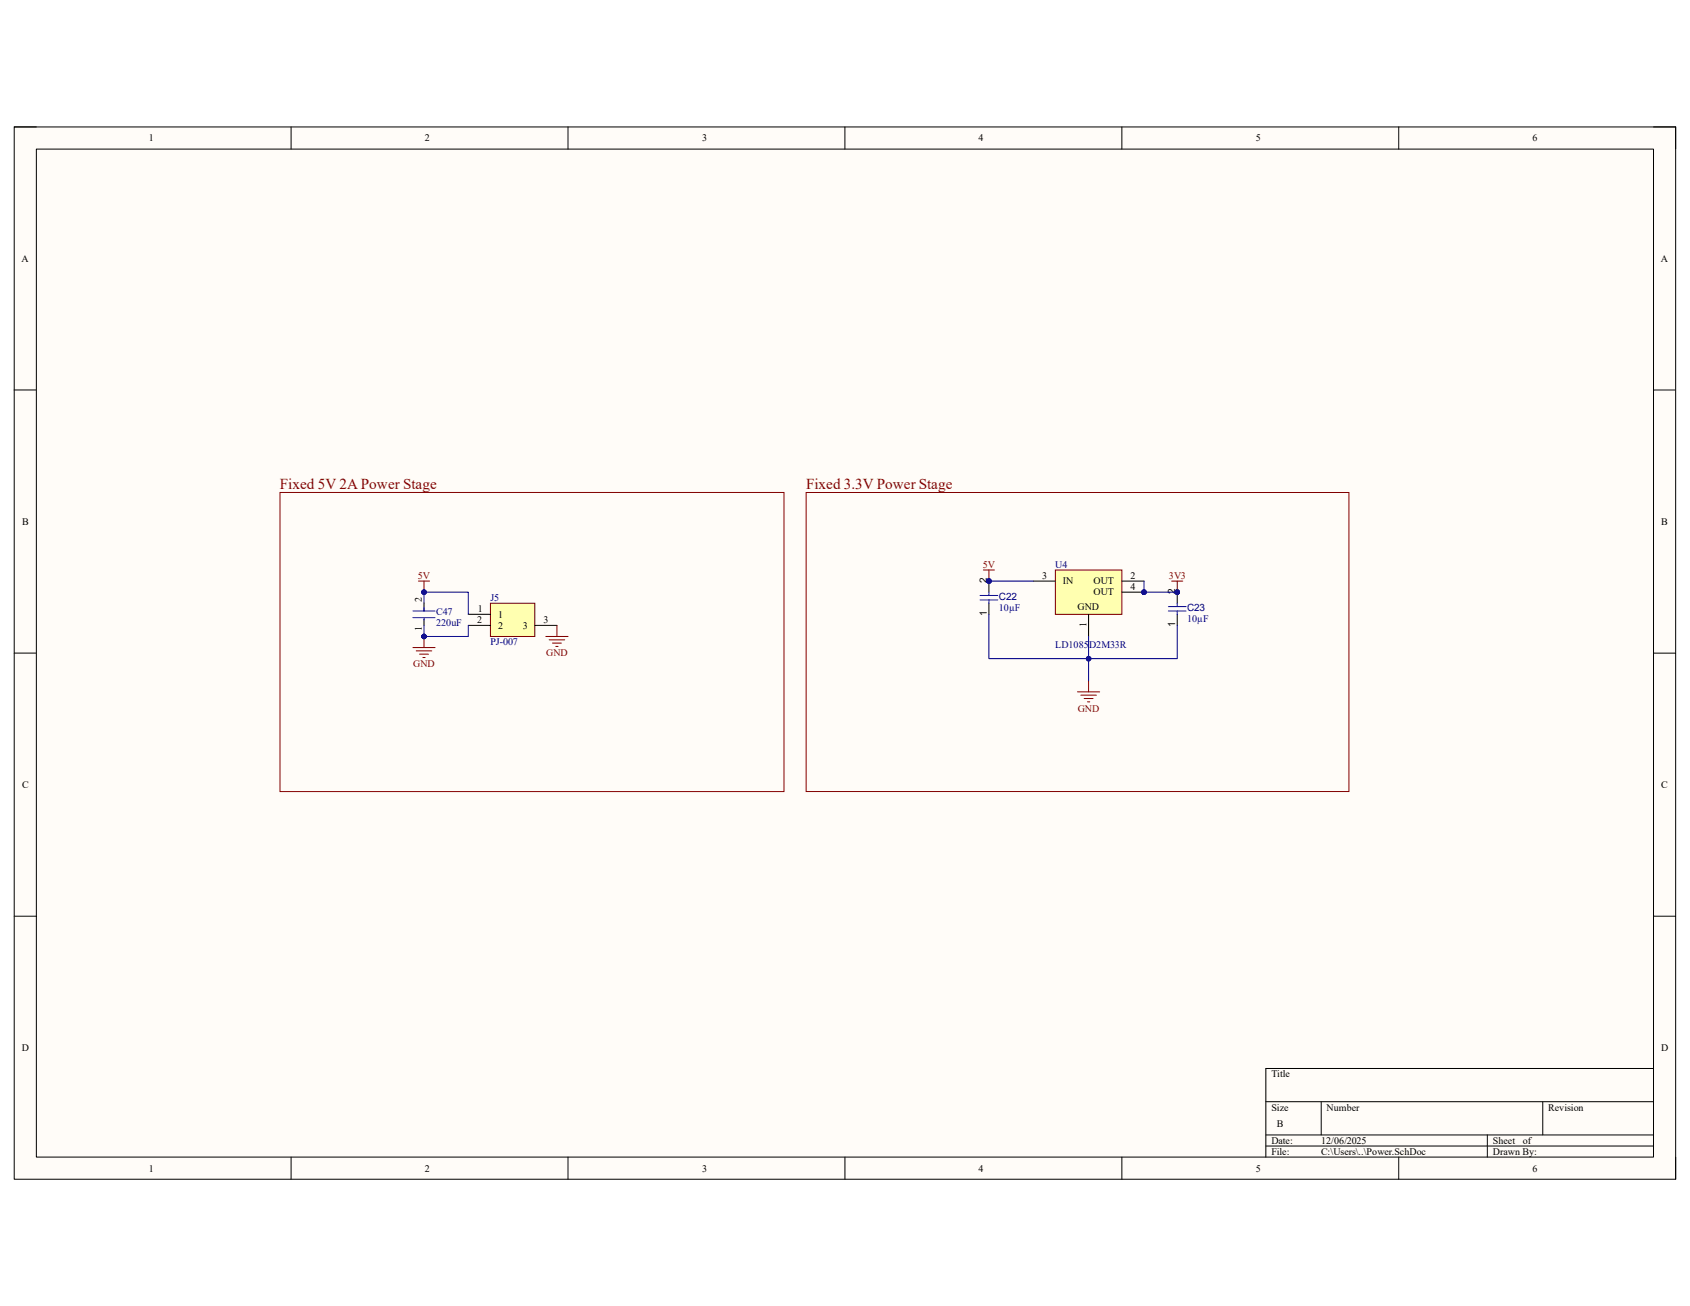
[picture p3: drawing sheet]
<svg xmlns="http://www.w3.org/2000/svg" width="279mm" height="216mm" viewBox="0 0 279 216" stroke-linecap="round" stroke-linejoin="round" font-family="sans-serif">
<path d="M2.3 21h274.7v173.9h-274.7z" fill-rule="evenodd" fill="#fffcf8"/>
<path d="M2.3 21h274.7v173.9h-274.7z" fill="none" stroke="#000" stroke-width=".17"/>
<path d="M6 24.6h267.4v166.7h-267.4z" fill-rule="evenodd" fill="#fffcf8"/>
<g fill="none" stroke="#000" stroke-width=".17">
<path d="M2.3 21h3.7M6 24.6h267.4v166.7h-267.4zM48.1 21v3.6M93.9 21v3.6M139.7 21v3.6M185.5 21v3.6M231.2 21v3.6M273.4 21h3.6v3.6M2.3 64.5h3.7M273.4 64.5h3.6M2.3 108h3.7M273.4 108h3.6"/>
<path d="M2.3 151.5h3.7M273.4 151.5h3.6M273.4 176.6h-64.1v14.7M48.1 191.3v3.6M93.9 191.3v3.6M139.7 191.3v3.6M185.5 191.3v3.6M209.3 182.1h64.1M209.3 187.6h64.1M209.3 189.5h64.1M218.4 182.1v5.5M231.2 191.3v3.6"/>
<path d="M245.9 187.6v3.7M255.1 182.1v5.5M277 191.3v3.6"/>
</g>
<path d="M46.3 81.4h83.3v49.5h-83.3zM133.3 81.4h89.7v49.5h-89.7z" fill="none" stroke="#800000" stroke-width=".17"/>
<path d="M81.1 99.7h7.3v5.5h-7.3z" fill-rule="evenodd" fill="#ffffb0"/>
<path d="M81.1 99.7h7.3v5.5h-7.3zM68.3 107.1h3.6M68.8 107.6h2.6M69.4 108.1h1.4M69.9 108.7h.4M70.1 105.2v1.9" fill="none" stroke="#800000" stroke-width=".17"/>
<path d="M77.4 101.6h3.7M77.4 103.4h3.7M88.4 103.4h3.7" fill="none" stroke="#000" stroke-width=".17"/>
<circle cx="70.1" cy="105.2" r=".37" fill="#000080"/>
<circle cx="70.1" cy="105.2" r=".37" fill="none" stroke="#000080" stroke-width=".17"/>
<path d="M69.2 96.1h1.8M70.1 96.1v1.8M90.2 105.2h3.7M90.8 105.8h2.6M91.3 106.3h1.5M91.9 106.9h.4M92.1 103.4v1.8" fill="none" stroke="#800000" stroke-width=".17"/>
<circle cx="70.1" cy="97.9" r=".37" fill="#000080"/>
<circle cx="70.1" cy="97.9" r=".37" fill="none" stroke="#000080" stroke-width=".17"/>
<circle cx="189.1" cy="97.9" r=".37" fill="#000080"/>
<circle cx="189.1" cy="97.9" r=".37" fill="none" stroke="#000080" stroke-width=".17"/>
<path d="M174.5 94.2h11v7.4h-11z" fill-rule="evenodd" fill="#ffffb0"/>
<path d="M174.5 94.2h11v7.4h-11z" fill="none" stroke="#800000" stroke-width=".17"/>
<path d="M170.8 96.1h3.7M185.5 96.1h3.6M185.5 97.9h3.6" fill="none" stroke="#000" stroke-width=".17"/>
<circle cx="189.1" cy="97.9" r=".37" fill="#000080"/>
<circle cx="189.1" cy="97.9" r=".37" fill="none" stroke="#000080" stroke-width=".17"/>
<path d="M180 101.6v3.6" fill="none" stroke="#000" stroke-width=".17"/>
<circle cx="163.5" cy="96.1" r=".37" fill="#000080"/>
<circle cx="163.5" cy="96.1" r=".37" fill="none" stroke="#000080" stroke-width=".17"/>
<path d="M163.5 96.1v1.8M163.5 99.7v1.9" fill="none" stroke="#000" stroke-width=".17"/>
<circle cx="163.5" cy="96.1" r=".37" fill="#000080"/>
<circle cx="163.5" cy="96.1" r=".37" fill="none" stroke="#000080" stroke-width=".17"/>
<path d="M162 98.4h3M162 99.2h3M163.5 97.9v.5M163.5 99.2v.5" fill="none" stroke="#00f" stroke-width=".17"/>
<circle cx="194.6" cy="97.9" r=".37" fill="#000080"/>
<circle cx="194.6" cy="97.9" r=".37" fill="none" stroke="#000080" stroke-width=".17"/>
<path d="M194.6 97.9v1.8M194.6 101.6v1.8" fill="none" stroke="#000" stroke-width=".17"/>
<circle cx="194.6" cy="97.9" r=".37" fill="#000080"/>
<g fill="none" stroke="#000080" stroke-width=".17">
<path d="M163.5 96.1h7.3"/>
<circle cx="194.6" cy="97.9" r=".37"/>
</g>
<path d="M194.6 99.7v.6M193.2 100.3h2.9M193.2 101h2.9M194.6 101v.6" fill="none" stroke="#00f" stroke-width=".17"/>
<path d="M178.1 114.4h3.7M178.7 114.9h2.6M179.2 115.5h1.5M179.8 116h.4M180 112.5v1.9" fill="none" stroke="#800000" stroke-width=".17"/>
<circle cx="163.5" cy="96.1" r=".37" fill="#000080"/>
<g fill="none" stroke="#000080" stroke-width=".17">
<path d="M163.5 101.6v7.3h16.5"/>
<circle cx="163.5" cy="96.1" r=".37"/>
</g>
<circle cx="180" cy="108.9" r=".37" fill="#000080"/>
<g fill="none" stroke="#000080" stroke-width=".17">
<path d="M189.1 96.1v1.8"/>
<circle cx="180" cy="108.9" r=".37"/>
</g>
<circle cx="189.1" cy="97.9" r=".37" fill="#000080"/>
<g fill="none" stroke="#000080" stroke-width=".17">
<path d="M189.1 97.9h5.5"/>
<circle cx="189.1" cy="97.9" r=".37"/>
</g>
<circle cx="194.6" cy="97.9" r=".37" fill="#000080"/>
<circle cx="194.6" cy="97.9" r=".37" fill="none" stroke="#000080" stroke-width=".17"/>
<circle cx="189.1" cy="97.9" r=".37" fill="#000080"/>
<g fill="none" stroke="#000080" stroke-width=".17">
<path d="M180 105.2v3.7"/>
<circle cx="189.1" cy="97.9" r=".37"/>
</g>
<circle cx="180" cy="108.9" r=".37" fill="#000080"/>
<circle cx="180" cy="108.9" r=".37" fill="none" stroke="#000080" stroke-width=".17"/>
<path d="M162.6 94.2h1.8M163.5 94.2v1.9" fill="none" stroke="#800000" stroke-width=".17"/>
<circle cx="163.5" cy="96.1" r=".37" fill="#000080"/>
<circle cx="163.5" cy="96.1" r=".37" fill="none" stroke="#000080" stroke-width=".17"/>
<path d="M193.7 96.1h1.8M194.6 96.1v1.8" fill="none" stroke="#800000" stroke-width=".17"/>
<circle cx="194.6" cy="97.9" r=".37" fill="#000080"/>
<g fill="none" stroke="#000080" stroke-width=".17">
<path d="M194.6 103.4v5.5h-14.6v3.6"/>
<circle cx="194.6" cy="97.9" r=".37"/>
</g>
<circle cx="180" cy="108.9" r=".37" fill="#000080"/>
<g fill="none" stroke="#000080" stroke-width=".17">
<path d="M70.1 97.9h7.3v3.7"/>
<circle cx="180" cy="108.9" r=".37"/>
</g>
<circle cx="70.1" cy="97.9" r=".37" fill="#000080"/>
<g fill="none" stroke="#000080" stroke-width=".17">
<path d="M77.4 103.4v1.8h-7.3"/>
<circle cx="70.1" cy="97.9" r=".37"/>
</g>
<circle cx="70.1" cy="105.2" r=".37" fill="#000080"/>
<g fill="none" stroke="#000080" stroke-width=".17">
<path d="M70.1 103.4v1.8"/>
<circle cx="70.1" cy="105.2" r=".37"/>
</g>
<path d="M70.1 99.7v1.3M70.1 102.3v1.1" fill="none" stroke="#000" stroke-width=".17"/>
<path d="M68.3 101h3.6M68.3 102.1h3.6M70.1 100.5v.5M70.1 102.3v.2" fill="none" stroke="#00f" stroke-width=".17"/>
<circle cx="70.1" cy="105.2" r=".37" fill="#000080"/>
<g fill="none" stroke="#000080" stroke-width=".17">
<path d="M70.1 97.9v1.8"/>
<circle cx="70.1" cy="105.2" r=".37"/>
</g>
<circle cx="70.1" cy="97.9" r=".37" fill="#000080"/>
<circle cx="70.1" cy="97.9" r=".37" fill="none" stroke="#000080" stroke-width=".17"/>
<g font-size="2.5" fill="#980000">
<text x="46.3" y="80.9">Fixed 5V 2A Power Stage</text>
<text x="133.3" y="80.9">Fixed 3.3V Power Stage</text>
</g>
<g font-size="1.7">
<text x="24.6" y="23.4">1</text>
<text x="70.2" y="23.4">2</text>
<text x="116.1" y="23.4">3</text>
<text x="161.8" y="23.4">4</text>
<text x="207.6" y="23.4">5</text>
<text x="253.4" y="23.4">6</text>
<text x="3.6" y="43.3">A</text>
<text x="274.6" y="43.3">A</text>
<text x="3.6" y="86.7">B</text>
<text x="274.7" y="86.7">B</text>
<text x="172.3" y="95.7">3</text>
<text x="186.9" y="95.7">2</text>
<text x="69.7" y="99.5" transform="rotate(-90 69.7 99.5)">2</text>
<text x="79" y="101.2">1</text>
<text x="163.2" y="101.8" transform="rotate(-90 163.2 101.8)">1</text>
<text x="163.2" y="96.4" transform="rotate(-90 163.2 96.4)">2</text>
<text x="175.7" y="96.6">IN</text>
<text x="178.1" y="100.8">GND</text>
<text x="180.8" y="96.6">OUT</text>
<text x="180.8" y="98.4">OUT</text>
<text x="186.9" y="97.5">4</text>
<text x="194.3" y="98.3" transform="rotate(-90 194.3 98.3)">2</text>
<text x="69.7" y="104.4" transform="rotate(-90 69.7 104.4)">1</text>
<text x="78.9" y="103">2</text>
<text x="82.3" y="102.1">1</text>
<text x="82.3" y="103.9">2</text>
<text x="86.4" y="103.9">3</text>
<text x="89.9" y="103">3</text>
<text x="179.6" y="103.6" transform="rotate(-90 179.6 103.6)">1</text>
<text x="194.3" y="103.6" transform="rotate(-90 194.3 103.6)">1</text>
<text x="3.6" y="130.3">C</text>
<text x="274.7" y="130.3">C</text>
<text x="3.6" y="173.7">D</text>
<text x="274.6" y="173.7">D</text>
<text x="210.2" y="178.1">Title</text>
<text x="210.2" y="183.6">Size</text>
<text x="219.3" y="183.6">Number</text>
<text x="256" y="183.6">Revision</text>
<text x="210.2" y="189.1">Date:</text>
<text x="210.2" y="190.9">File:</text>
<text x="211.1" y="186.4">B</text>
<text x="218.4" y="189.1">12/06/2025</text>
<text x="218.4" y="190.9">C:\Users\..\Power.SchDoc</text>
<text x="246.8" y="189.1">Sheet</text>
<text x="246.8" y="190.9">Drawn By:</text>
<text x="251.8" y="189.1">of</text>
<text x="24.6" y="193.7">1</text>
<text x="70.2" y="193.7">2</text>
<text x="116.1" y="193.7">3</text>
<text x="161.8" y="193.7">4</text>
<text x="207.6" y="193.7">5</text>
<text x="253.4" y="193.7">6</text>
</g>
<g font-size="1.7" fill="#800000">
<text x="69.1" y="95.7">5V</text>
<text x="162.5" y="93.9">5V</text>
<text x="193.3" y="95.7">3V3</text>
<text x="68.3" y="110.3">GND</text>
<text x="90.3" y="108.5">GND</text>
<text x="178.2" y="117.6">GND</text>
</g>
<g font-size="1.7" fill="#000080">
<text x="174.5" y="93.9">U4</text>
<text x="72.1" y="101.7">C47</text>
<text x="81.1" y="99.4">J5</text>
<text x="165.1" y="101">10µF</text>
<text x="165.1" y="99.2">C22</text>
<text x="196.3" y="101">C23</text>
<text x="72.1" y="103.5">220uF</text>
<text x="81.1" y="106.7">PJ-007</text>
<text x="174.5" y="107.1">LD1085D2M33R</text>
<text x="196.3" y="102.8">10µF</text>
</g>
</svg>
